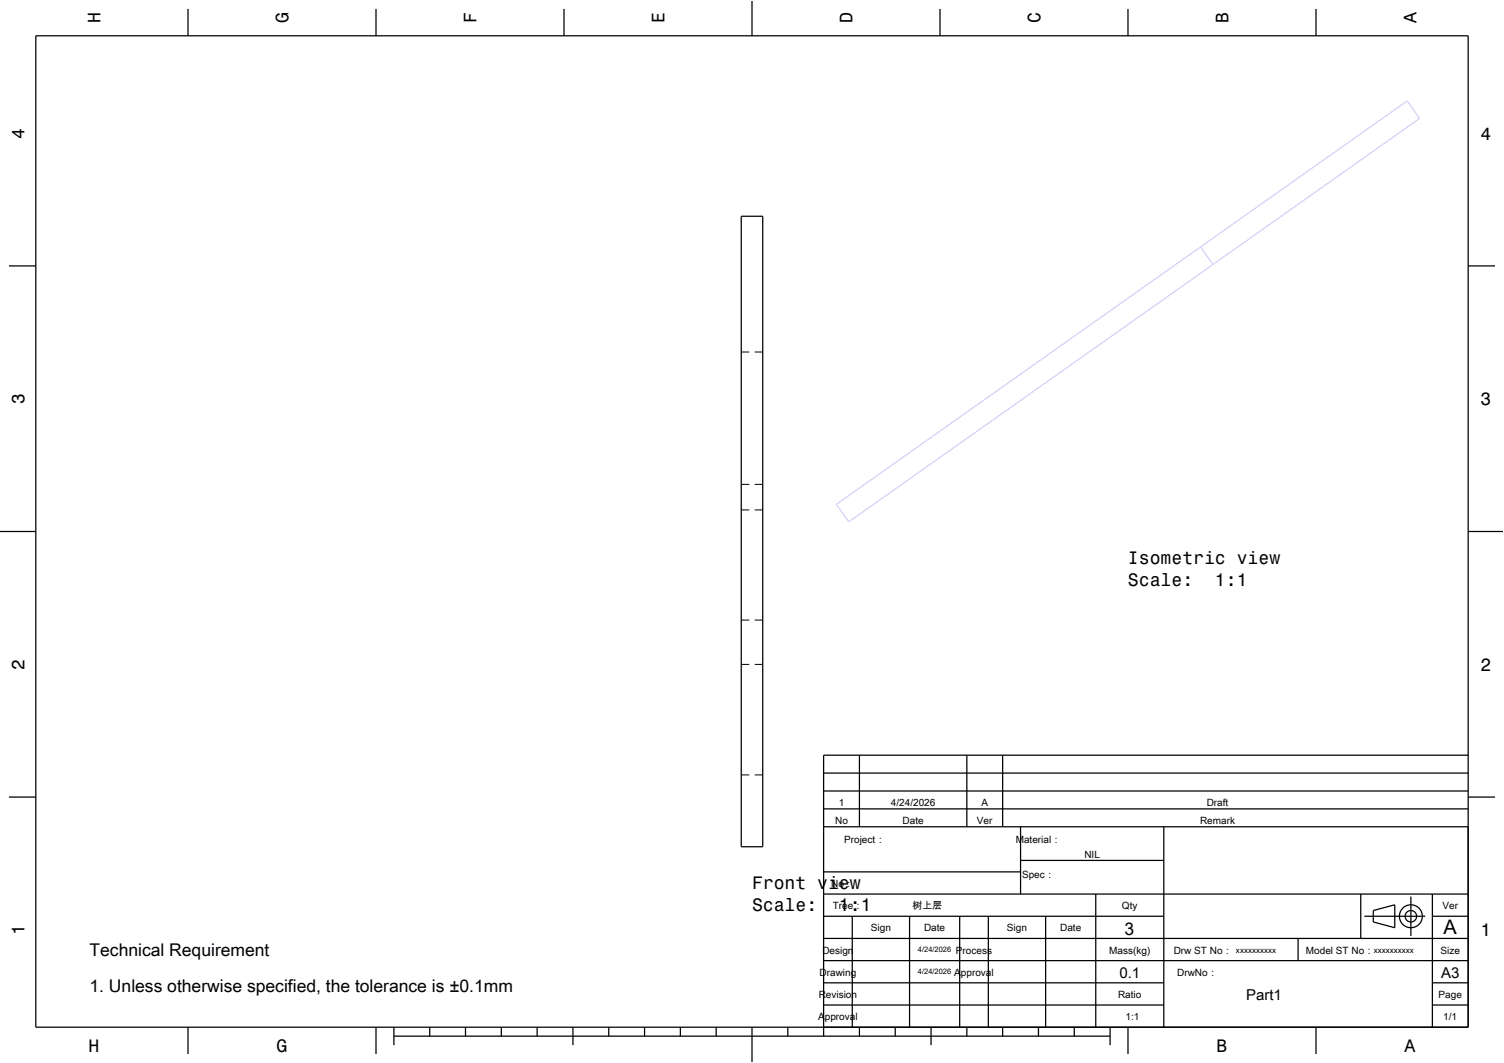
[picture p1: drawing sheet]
<svg xmlns="http://www.w3.org/2000/svg" width="420mm" height="297mm" viewBox="0 0 420 297" stroke-linecap="round" stroke-linejoin="round" font-family="sans-serif">
<path d="M335.3 69l-101.7 71.9 3.4 4.9 101.7-71.9M335.3 69l57.7-40.8 3.4 4.9-57.7 40.8M335.3 69l3.4 4.9" fill="none" stroke="#d2d2ff" stroke-width=".35"/>
<path d="M207 98.4h2.3M210.7 98.4h2.3M207 135.3h2.3M210.7 135.3h2.3M207 142.5h2.3M210.7 142.5h2.3M207 173.2h2.3M210.7 173.2h2.3M207 185.6h2.3M210.7 185.6h2.3M207 216.5h2.3M210.7 216.5h2.3" fill="none" stroke="#000" stroke-width=".28"/>
<g fill="none" stroke="#000" stroke-width=".35">
<path d="M10 10h400v277h-400zM52.5 2.5v7.5M105 2.5v7.5M157.5 2.5v7.5M210 0v10M262.5 2.5v7.5M315 2.5v7.5M367.5 2.5v7.5M2.5 74.3h7.5M207 60.4h6v176.2h-6zM410 74.3h7.5M0 148.5h10"/>
<path d="M410 148.5h10M230 216h180M240 211v20M270 211v20M280 211v20M410 211h-180v78.5M2.5 222.7h7.5M230 231h180M230 226h180M230 221h180M285 231v18.8M325 231v56"/>
<path d="M410 222.7h7.5M230 256h95M230 249.8h180M230 243.6h55M238 256v31M254 256v31M268 256v31M276 256v31M285 240.4h40M292 256v31M306 249.8v37.2M380 249.8v12.4"/>
<path d="M381 256h17M383.5 254.4l6-1.6v6.4l-6-1.6zM394 250.5v11M400 256h10M400 249.8v37.2M230 274.6h95M230 268.4h180M230 262.2h180M362.5 262.2v6.2M400 274.6h10M52.5 287v7.5M105 287v7.5"/>
<path d="M110 289.5h200M110 287v5M120 287v2.5M130 287v2.5M140 287v2.5M150 287v2.5M160 287v5M170 287v2.5M180 287v2.5M190 287v2.5M200 287v2.5M210 287v10"/>
<path d="M220 287v2.5M230 280.8h95M240 287v2.5M250 287v2.5M260 287v5M270 287v2.5M280 287v2.5M290 287v2.5M300 287v2.5M310 287v5M315 287v7.5M367.5 287v7.5"/>
<path d="M400 280.8h10"/>
<circle cx="394" cy="256" r="3.2"/>
<circle cx="394" cy="256" r="1.6"/>
</g>
<path d="M0 0h420v297h-420" fill="none" stroke="#fff" stroke-width=".28"/>
<text font-size="5.6" x="403.1" y="261">A</text>
<g font-size="5">
<text x="28.1" y="6.5" transform="rotate(-90 28.1 6.5)">H</text>
<text x="80.6" y="6.5" transform="rotate(-90 80.6 6.5)">G</text>
<text x="133.1" y="6.5" transform="rotate(-90 133.1 6.5)">F</text>
<text x="185.6" y="6.5" transform="rotate(-90 185.6 6.5)">E</text>
<text x="238.1" y="6.5" transform="rotate(-90 238.1 6.5)">D</text>
<text x="290.6" y="6.5" transform="rotate(-90 290.6 6.5)">C</text>
<text x="343.1" y="6.5" transform="rotate(-90 343.1 6.5)">B</text>
<text x="395.6" y="6.5" transform="rotate(-90 395.6 6.5)">A</text>
<text x="6.8" y="38.7" transform="rotate(-90 6.8 38.7)">4</text>
<text x="413.5" y="39">4</text>
<text x="6.8" y="112.9" transform="rotate(-90 6.8 112.9)">3</text>
<text x="413.5" y="113.2">3</text>
<text x="315" y="157.7">Isometric view</text>
<text x="315" y="163.7">Scale:</text>
<text x="339.3" y="163.7">1:1</text>
<text x="6.8" y="187.1" transform="rotate(-90 6.8 187.1)">2</text>
<text x="413.5" y="187.4">2</text>
<text x="210" y="248.4">Front view</text>
<text x="210" y="254.5">Scale:</text>
<text x="234.3" y="254.5">1:1</text>
<text x="6.8" y="261.3" transform="rotate(-90 6.8 261.3)">1</text>
<text x="413.5" y="261.6">1</text>
<text x="24.7" y="293.8">H</text>
<text x="77.2" y="293.8">G</text>
<text x="339.7" y="293.8">B</text>
<text x="392.2" y="293.8">A</text>
</g>
<g font-size="4.9">
<text x="314" y="261.2">3</text>
<text x="25" y="267.2">Technical Requirement</text>
<text x="25" y="277.2">1. Unless otherwise specified, the tolerance is ±0.1mm</text>
</g>
<g font-size="4.2">
<text x="312.6" y="273.2">0.1</text>
<text x="402.4" y="273.2">A3</text>
<text x="348" y="279.4">Part1</text>
</g>
<g font-size="2.8">
<text x="234.2" y="225.1">1</text>
<text x="248.8" y="225.1">4/24/2026</text>
<text x="274.1" y="225.1">A</text>
<text x="337" y="225.1">Draft</text>
<text x="233.2" y="230.1">No</text>
<text x="252" y="230.1">Date</text>
<text x="272.8" y="230.1">Ver</text>
<text x="335.1" y="230.1">Remark</text>
<text x="235.8" y="235.4">Project：</text>
<text x="283.6" y="235.4">Material：</text>
<text x="302.8" y="239.8">NIL</text>
<text x="285.4" y="245.2">Spec：</text>
<text x="232.1" y="247.8">No：</text>
<text x="232.5" y="254">Tree：</text>
<text x="254.8" y="254">树上层</text>
<text x="313.3" y="254">Qty</text>
<text x="402.8" y="254">Ver</text>
<text x="243.2" y="260.2">Sign</text>
<text x="258" y="260.2">Date</text>
<text x="281.2" y="260.2">Sign</text>
<text x="296" y="260.2">Date</text>
<text x="229.7" y="266.4">Design</text>
<text x="267" y="266.4">Process</text>
<text x="309.8" y="266.4">Mass(kg)</text>
<text x="327.8" y="266.4">Drw ST No：</text>
<text x="364.7" y="266.4">Model ST No：</text>
<text x="402.3" y="266.4">Size</text>
<text x="228.9" y="272.6">Drawing</text>
<text x="266.5" y="272.6">Approval</text>
<text x="328.7" y="272.6">DrwNo：</text>
<text x="228.6" y="278.8">Revision</text>
<text x="312.2" y="278.8">Ratio</text>
<text x="401.7" y="278.8">Page</text>
<text x="228.5" y="285">Approval</text>
<text x="314.3" y="285">1:1</text>
<text x="403.1" y="285">1/1</text>
</g>
<g font-size="2.2">
<text x="345.2" y="266.2">xxxxxxxxxx</text>
<text x="383.7" y="266.2">xxxxxxxxxx</text>
</g>
<g font-size="2.1">
<text x="256.3" y="266">4/24/2026</text>
<text x="256.3" y="272.2">4/24/2026</text>
</g>
</svg>
